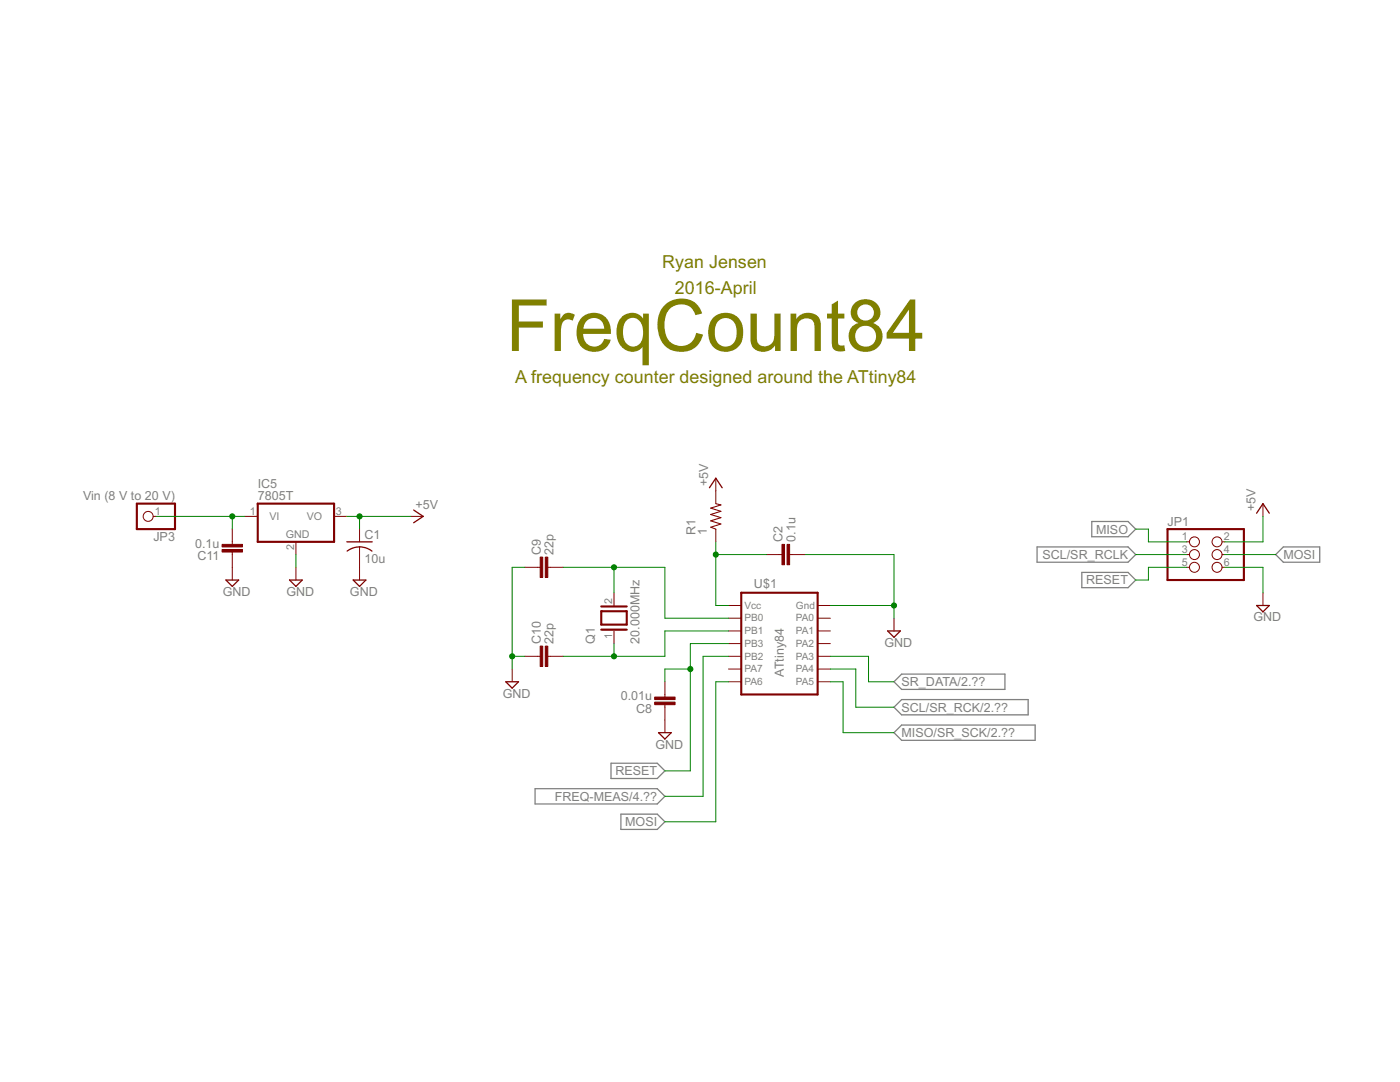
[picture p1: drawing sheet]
<svg xmlns="http://www.w3.org/2000/svg" width="279mm" height="216mm" viewBox="0 0 279 216" stroke-linecap="round" stroke-linejoin="round" font-family="sans-serif">
<path d="M207 109.1h18.1l1.6 1.6-1.6 1.5h-18.1zM215.9 114.2h9.2l1.6 1.5-1.6 1.6h-9.2zM217.9 104.1h7.2l1.6 1.5-1.6 1.5h-7.2zM254.6 110.7l1.5-1.6h7.3v3.1h-7.3zM178.4 136l1.5-1.5h20.7v3.1h-20.7zM106.8 157.4h24.4l1.5 1.5-1.5 1.5h-24.4zM121.9 152.3h9.3l1.5 1.5-1.5 1.5h-9.3zM178.4 141.1l1.5-1.5h25.3v3h-25.3zM178.4 146.2l1.5-1.5h26.7v3h-26.7zM123.9 162.5h7.3l1.5 1.5-1.5 1.5h-7.3z" fill="none" stroke="#808080" stroke-width=".25"/>
<g fill="none" stroke="#800000" stroke-width=".2">
<path d="M142.9 95.4v5.1M30.6 103h.5M46.4 105.6v3M46.4 110.2v5.5M48.9 103h2.5M59.1 108.1v2.6M59.1 113.2v2.5M66.7 103h2.5M71.8 105.6v2.5M71.8 109.1v6.6M81.9 103h2.6M104.8 113.2h3"/>
<path d="M109.3 113.2h3.1M122.5 118.3v2.5M142.9 105.6v2.5M153 110.7h3.1M157.6 110.7h3M236.8 110.7h.6M236.8 108.1h.6M236.8 113.2h.6M243.9 110.7h.5M243.9 108.1h.5M243.9 113.2h.5M252.1 100.5v2.5"/>
<path d="M252.1 118.3v2.5M102.2 133.5v2.5M104.8 131h3M109.3 131h3.1M122.5 125.9v2.5M132.7 136v3.1M145.4 120.8h2.5M145.4 123.4h2.5M145.4 125.9h2.5M145.4 128.4h2.5M145.4 131h2.5M145.4 133.5h2.5"/>
<path d="M145.4 136h2.5M163.2 120.8h2.5M163.2 123.4h2.5M163.2 125.9h2.5M163.2 128.4h2.5M163.2 131h2.5M163.2 133.5h2.5M163.2 136h2.5M178.4 123.4v2.5M132.7 140.6v5.6"/>
<circle cx="29.6" cy="103" r=".99"/>
<circle cx="238.4" cy="110.7" r=".99"/>
<circle cx="238.4" cy="108.1" r=".99"/>
<circle cx="238.4" cy="113.2" r=".99"/>
<circle cx="242.9" cy="110.7" r=".99"/>
<circle cx="242.9" cy="113.2" r=".99"/>
<circle cx="242.9" cy="108.1" r=".99"/>
</g>
<path d="M27.3 100.5h7.6v5.1h-7.6zM51.4 100.5h15.3v7.6h-15.3zM147.9 118.3h15.3v20.3h-15.3zM233 105.6h15.2v10.1h-15.2zM120 122h5.1v2.6h-5.1zM120 121h5.1M120 125.6h5.1" fill="none" stroke="#800000" stroke-width=".42"/>
<path d="M141.6 97.3l1.3-1.9 1.2 1.9M45.1 115.7h2.5l-1.2 1.3zM57.8 115.7h2.5l-1.2 1.3zM69.2 108.1h5.1M69.3 110a4 4 0 0 1 4.9 0M70.5 115.7h2.5l-1.2 1.3zM82.5 101.8l2 1.2-2 1.3M250.8 102.4l1.3-1.9 1.2 1.9M100.9 136h2.6l-1.3 1.3zM177.1 125.9h2.6l-1.3 1.3zM250.8 120.8h2.5l-1.2 1.3zM131.4 146.2h2.6l-1.3 1.3z" fill="none" stroke="#800000" stroke-width=".25"/>
<g fill="#800000" stroke="#800000" stroke-width=".2">
<path d="M157.1 108.6h.5v4.1h-.5z"/>
<path d="M156.1 108.6h.5v4.1h-.5z"/>
<path d="M130.7 139.1h4v.5h-4z"/>
<path d="M130.7 140.1h4v.5h-4z"/>
<path d="M108.8 111.2h.5v4h-.5z"/>
<path d="M107.8 111.2h.5v4h-.5z"/>
<path d="M108.8 128.9h.5v4.1h-.5z"/>
<path d="M107.8 128.9h.5v4.1h-.5z"/>
<path d="M44.3 108.6h4.1v.5h-4.1z"/>
<path d="M44.3 109.6h4.1v.6h-4.1z"/>
</g>
<path d="M142.9 100.5l1 .3-2.1 .6 2.1 .6-2.1 .7 2.1 .6-2.1 .6 2.1 .7-2.1 .6 1.1 .4" fill="none" stroke="#800000" stroke-width=".21"/>
<g fill="none" stroke="#008000" stroke-width=".2">
<path d="M31.1 103h17.8M46.4 103v2.6M59.1 110.7v2.5M69.2 103h12.7M71.8 103v2.6M104.8 113.2h-2.6v20.3M112.4 113.2h20.3v10.2h12.7M122.5 113.2v5.1M142.9 108.1v12.7h2.5M142.9 110.7h10.1M160.6 110.7h17.8v12.7M226.7 110.7h10.1"/>
<path d="M226.7 105.6h2.5v2.5h7.6M236.8 113.2h-7.6v2.5h-2.5M244.4 113.2h7.7v5.1M244.4 110.7h10.2M252.1 103v5.1h-7.7M102.2 131h2.6M122.5 128.4v2.6M137.8 133.5h-5.1v2.5M145.4 125.9h-12.7v5.1h-20.3M145.4 136h-2.5v28h-10.2M145.4 128.4h-7.6v25.4h-5.1M145.4 131h-5.1v27.9h-7.6"/>
<path d="M165.7 120.8h12.7M165.7 133.5h5.1v7.6h7.6M165.7 131h7.6v5h5.1M165.7 136h2.6v10.2h10.1"/>
</g>
<g fill="#008000" stroke="#008000" stroke-width=".2">
<circle cx="122.5" cy="113.2" r=".51"/>
<circle cx="142.9" cy="110.7" r=".51"/>
<circle cx="137.8" cy="133.5" r=".51"/>
<circle cx="102.2" cy="131" r=".51"/>
<circle cx="178.4" cy="120.8" r=".51"/>
<circle cx="122.5" cy="131" r=".51"/>
<circle cx="46.4" cy="103" r=".51"/>
<circle cx="71.8" cy="103" r=".51"/>
</g>
<text font-size="16" fill="#808000" x="101" y="70">FreqCount84</text>
<g font-size="4" fill="#808000">
<text x="132.2" y="53.5">Ryan Jensen</text>
<text x="134.7" y="58.6">2016-April</text>
<text x="102.8" y="76.4">A frequency counter designed around the ATtiny84</text>
</g>
<g font-size="2.8" fill="#808080">
<text x="16.6" y="99.7">Vin (8 V to 20 V)</text>
<text x="51.4" y="99.9">7805T</text>
<text x="51.4" y="97.3">IC5</text>
<text x="82.9" y="101.5">+5V</text>
<text x="141.3" y="96.9" transform="rotate(-90 141.3 96.9)">+5V</text>
<text x="30.6" y="108">JP3</text>
<text x="72.8" y="107.5">C1</text>
<text x="138.8" y="106.8" transform="rotate(-90 138.8 106.8)">R1</text>
<text x="141.1" y="106.8" transform="rotate(-90 141.1 106.8)">1</text>
<text x="218.7" y="106.5">MISO</text>
<text x="233" y="104.9">JP1</text>
<text x="250.5" y="102" transform="rotate(-90 250.5 102)">+5V</text>
<text x="38.9" y="109.3">0.1u</text>
<text x="39.4" y="111.8">C11</text>
<text x="72.8" y="112.3">10u</text>
<text x="107.9" y="110.7" transform="rotate(-90 107.9 110.7)">C9</text>
<text x="110.5" y="110.7" transform="rotate(-90 110.5 110.7)">22p</text>
<text x="156.2" y="108.1" transform="rotate(-90 156.2 108.1)">C2</text>
<text x="158.7" y="108.1" transform="rotate(-90 158.7 108.1)">0.1u</text>
<text x="208" y="111.5">SCL/SR_RCLK</text>
<text x="256.1" y="111.5">MOSI</text>
<text x="44.4" y="118.9">GND</text>
<text x="57.1" y="118.9">GND</text>
<text x="69.8" y="118.9">GND</text>
<text x="150.5" y="117.3">U$1</text>
<text x="216.8" y="116.6">RESET</text>
<text x="250.2" y="124">GND</text>
<text x="107.9" y="128.4" transform="rotate(-90 107.9 128.4)">C10</text>
<text x="110.5" y="128.4" transform="rotate(-90 110.5 128.4)">22p</text>
<text x="118.7" y="128.4" transform="rotate(-90 118.7 128.4)">Q1</text>
<text x="127.6" y="128.4" transform="rotate(-90 127.6 128.4)">20.000MHz</text>
<text x="176.5" y="129.1">GND</text>
<text x="156.4" y="135" transform="rotate(-90 156.4 135)">ATtiny84</text>
<text x="179.9" y="136.9">SR_DATA/2.??</text>
<text x="100.3" y="139.2">GND</text>
<text x="123.9" y="139.7">0.01u</text>
<text x="127" y="142.3">C8</text>
<text x="179.9" y="142">SCL/SR_RCK/2.??</text>
<text x="130.8" y="149.4">GND</text>
<text x="179.9" y="147.1">MISO/SR_SCK/2.??</text>
<text x="122.8" y="154.7">RESET</text>
<text x="110.7" y="159.8">FREQ-MEAS/4.??</text>
<text x="124.8" y="164.9">MOSI</text>
</g>
<g font-size="2.4" fill="#808080">
<text x="30.9" y="102.7">1</text>
<text x="49.9" y="102.7">1</text>
<text x="53.8" y="103.8">VI</text>
<text x="57" y="107.4">GND</text>
<text x="61.2" y="103.8">VO</text>
<text x="67" y="102.7">3</text>
<text x="235.8" y="107.8">1</text>
<text x="244.2" y="107.8">2</text>
<text x="58.7" y="109.7" transform="rotate(-90 58.7 109.7)">2</text>
<text x="235.8" y="110.3">3</text>
<text x="235.8" y="112.8">5</text>
<text x="244.2" y="110.3">4</text>
<text x="244.2" y="112.8">6</text>
<text x="122.2" y="120.5" transform="rotate(-90 122.2 120.5)">2</text>
<text x="122.2" y="127.4" transform="rotate(-90 122.2 127.4)">1</text>
</g>
<g font-size="2.2" fill="#808080">
<text x="148.6" y="121.4">Vcc</text>
<text x="148.6" y="124">PB0</text>
<text x="158.9" y="121.4">Gnd</text>
<text x="158.9" y="124">PA0</text>
<text x="148.6" y="126.5">PB1</text>
<text x="148.6" y="129.1">PB3</text>
<text x="148.6" y="131.6">PB2</text>
<text x="158.9" y="126.5">PA1</text>
<text x="158.9" y="129.1">PA2</text>
<text x="158.9" y="131.6">PA3</text>
<text x="148.6" y="134.1">PA7</text>
<text x="148.6" y="136.7">PA6</text>
<text x="158.9" y="134.1">PA4</text>
<text x="158.9" y="136.7">PA5</text>
</g>
</svg>
